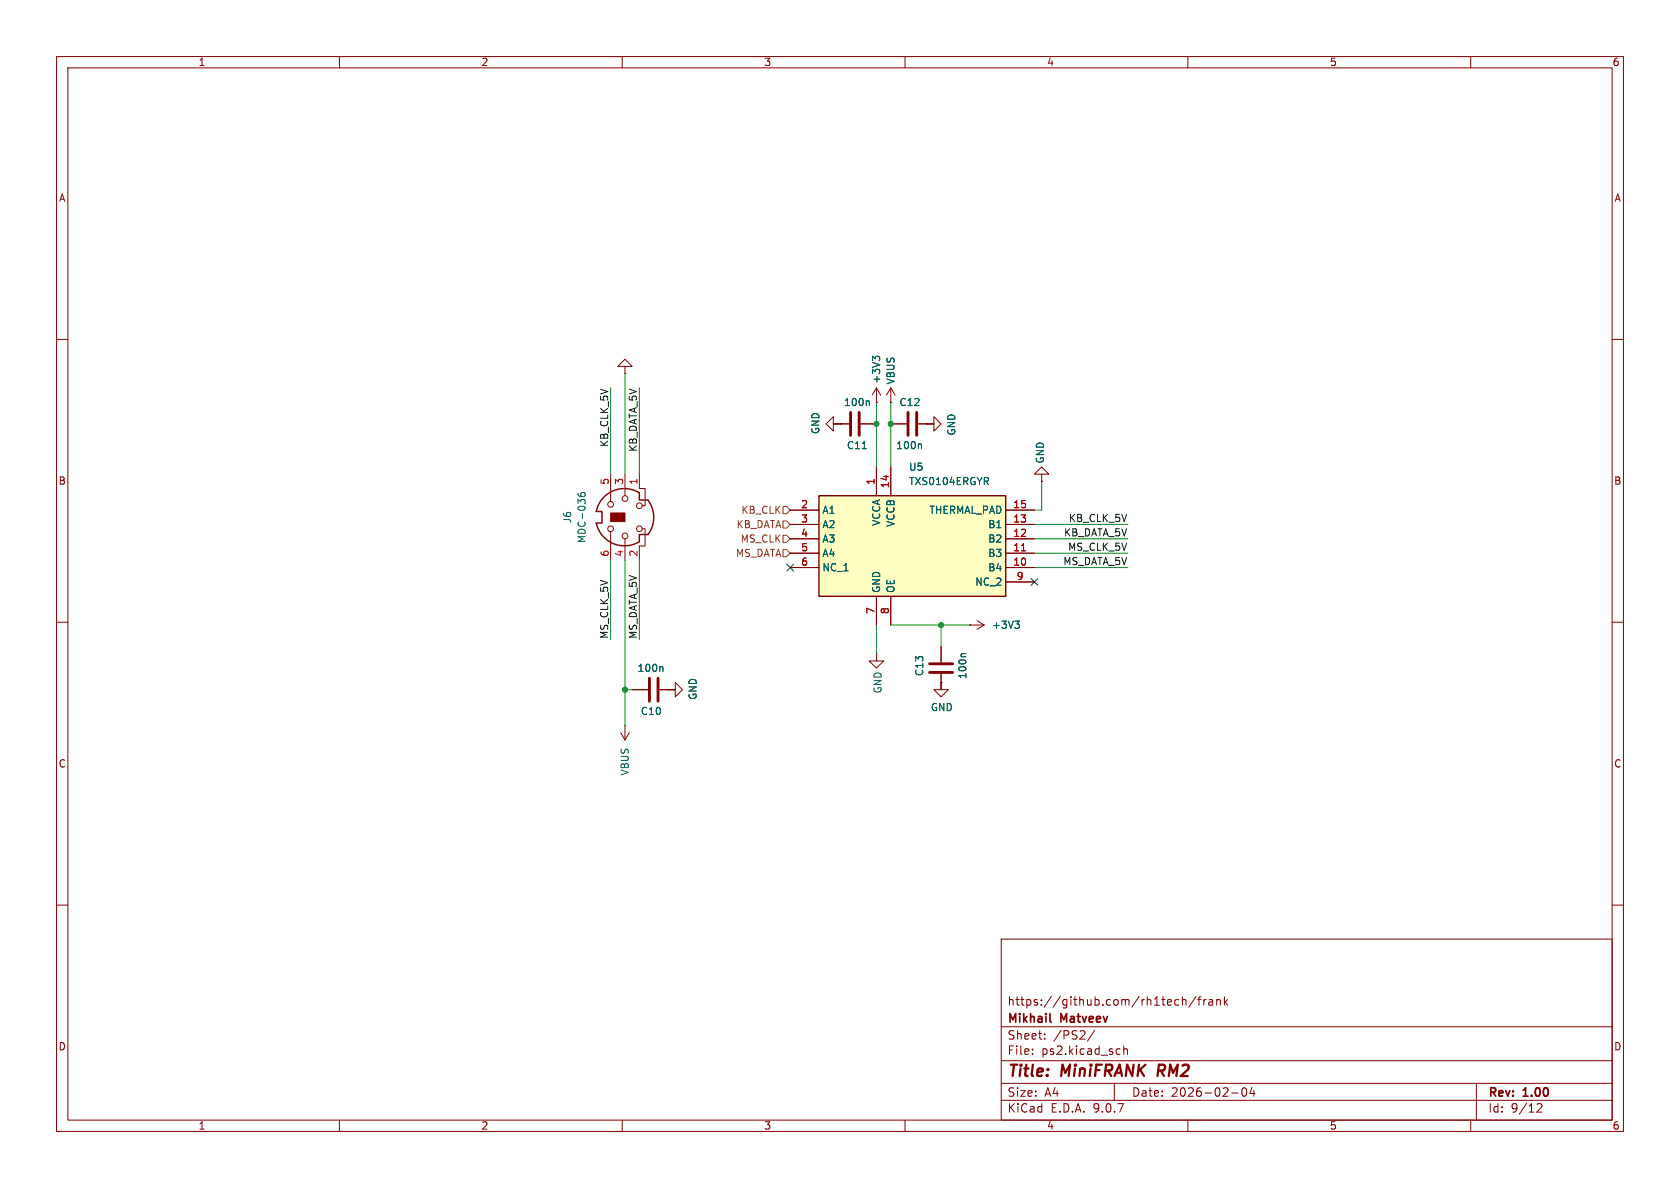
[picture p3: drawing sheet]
(kicad_sch
 (version 20250114)
 (generator "eeschema")
 (generator_version "9.0")
 (paper "A4")
 (title_block
  (title "${NAME} ${MODEL}")
  (date "${DATE}")
  (rev "${VERSION}")
  (company "Mikhail Matveev")
  (comment 1 "https://github.com/xtremespb/frank"))
 (lib_symbols
  (symbol "Connector:Mini-DIN-6"
   (pin_names
    (offset 1.016)) (exclude_from_sim no) (in_bom yes) (on_board yes)
   (property "Reference" "J" (at 0 6.35 0) (effects (font (size 1.27 1.27))))
   (property "Value" "Mini-DIN-6" (at 0 -6.35 0) (effects (font (size 1.27 1.27))))
   (property "Footprint" "" (at 0 0 0) (effects (font (size 1.27 1.27)) (hide yes)))
   (property "Datasheet" "http://service.powerdynamics.com/ec/Catalog17/Section%2011.pdf" (at 0 0 0) (effects (font (size 1.27 1.27)) (hide yes)))
   (property "Description" "6-pin Mini-DIN connector" (at 0 0 0) (effects (font (size 1.27 1.27)) (hide yes)))
   (symbol "Mini-DIN-6_0_1"
    (polyline (pts (xy -4.318 -2.54) (xy -3.048 -2.54) (xy -3.048 -4.064)) (stroke (width 0.254) (type default)) (fill (type none)))
    (polyline (pts (xy -3.81 0) (xy -5.08 0)) (stroke (width 0) (type default)) (fill (type none)))
    (circle (center -3.302 0) (radius 0.508) (stroke (width 0) (type default)) (fill (type none)))
    (polyline (pts (xy -2.54 2.54) (xy -5.08 2.54)) (stroke (width 0) (type default)) (fill (type none)))
    (circle (center -2.032 2.54) (radius 0.508) (stroke (width 0) (type default)) (fill (type none)))
    (circle (center -2.032 -2.54) (radius 0.508) (stroke (width 0) (type default)) (fill (type none)))
    (polyline (pts (xy -2.032 -3.048) (xy -2.032 -3.556) (xy -5.08 -3.556) (xy -5.08 -2.54)) (stroke (width 0) (type default)) (fill (type none)))
    (polyline (pts (xy -1.016 5.08) (xy -1.016 4.064) (xy 1.016 4.064) (xy 1.016 5.08)) (stroke (width 0.254) (type default)) (fill (type none)))
    (rectangle (start -0.762 2.54) (end 0.762 0) (stroke (width 0) (type default)) (fill (type outline)))
    (arc (start 3.048 -4.064) (mid 0 -5.08) (end -3.048 -4.064) (stroke (width 0.254) (type default)) (fill (type none)))
    (arc (start 1.016 5.08) (mid 4.6646 2.1356) (end 4.318 -2.54) (stroke (width 0.254) (type default)) (fill (type none)))
    (arc (start -4.318 -2.54) (mid -4.6241 2.1181) (end -1.016 5.08) (stroke (width 0.254) (type default)) (fill (type none)))
    (circle (center 2.032 -2.54) (radius 0.508) (stroke (width 0) (type default)) (fill (type none)))
    (polyline (pts (xy 2.032 -3.048) (xy 2.032 -3.556) (xy 5.08 -3.556) (xy 5.08 -2.54)) (stroke (width 0) (type default)) (fill (type none)))
    (circle (center 2.286 2.54) (radius 0.508) (stroke (width 0) (type default)) (fill (type none)))
    (polyline (pts (xy 2.794 2.54) (xy 5.08 2.54)) (stroke (width 0) (type default)) (fill (type none)))
    (circle (center 3.302 0) (radius 0.508) (stroke (width 0) (type default)) (fill (type none)))
    (polyline (pts (xy 4.318 -2.54) (xy 3.048 -2.54) (xy 3.048 -4.064)) (stroke (width 0.254) (type default)) (fill (type none)))
    (polyline (pts (xy 5.08 0) (xy 3.81 0)) (stroke (width 0) (type default)) (fill (type none))))
   (symbol "Mini-DIN-6_1_1"
    (pin passive line (at -7.62 2.54 0) (length 2.54) (name "~" (effects (font (size 1.27 1.27)))) (number "6" (effects (font (size 1.27 1.27)))))
    (pin passive line (at -7.62 0 0) (length 2.54) (name "~" (effects (font (size 1.27 1.27)))) (number "4" (effects (font (size 1.27 1.27)))))
    (pin passive line (at -7.62 -2.54 0) (length 2.54) (name "~" (effects (font (size 1.27 1.27)))) (number "2" (effects (font (size 1.27 1.27)))))
    (pin passive line (at 7.62 2.54 180) (length 2.54) (name "~" (effects (font (size 1.27 1.27)))) (number "5" (effects (font (size 1.27 1.27)))))
    (pin passive line (at 7.62 0 180) (length 2.54) (name "~" (effects (font (size 1.27 1.27)))) (number "3" (effects (font (size 1.27 1.27)))))
    (pin passive line (at 7.62 -2.54 180) (length 2.54) (name "~" (effects (font (size 1.27 1.27)))) (number "1" (effects (font (size 1.27 1.27))))))
   (embedded_fonts no))
  (symbol "FRANK:C"
   (pin_numbers (hide yes))
   (pin_names
    (offset 0.254)) (exclude_from_sim no) (in_bom yes) (on_board yes)
   (property "Reference" "C" (at 0.635 2.54 0) (effects (font (size 1.27 1.27)) (justify left)))
   (property "Value" "C" (at 0.635 -2.54 0) (effects (font (size 1.27 1.27)) (justify left)))
   (property "Footprint" "" (at 0.9652 -3.81 0) (effects (font (size 1.27 1.27)) (hide yes)))
   (property "Datasheet" "~" (at 0 0 0) (effects (font (size 1.27 1.27)) (hide yes)))
   (property "Description" "Unpolarized capacitor" (at 0 0 0) (effects (font (size 1.27 1.27)) (hide yes)))
   (symbol "C_0_1"
    (polyline (pts (xy -2.032 0.762) (xy 2.032 0.762)) (stroke (width 0.508) (type default)) (fill (type none)))
    (polyline (pts (xy -2.032 -0.762) (xy 2.032 -0.762)) (stroke (width 0.508) (type default)) (fill (type none))))
   (symbol "C_1_1"
    (pin passive line (at 0 3.81 270) (length 2.794) (name "~" (effects (font (size 1.27 1.27)))) (number "1" (effects (font (size 1.27 1.27)))))
    (pin passive line (at 0 -3.81 90) (length 2.794) (name "~" (effects (font (size 1.27 1.27)))) (number "2" (effects (font (size 1.27 1.27))))))
   (embedded_fonts no))
  (symbol "GND_3"
   (power)
   (pin_numbers (hide yes))
   (pin_names
    (offset 0) (hide yes)) (exclude_from_sim no) (in_bom yes) (on_board yes)
   (property "Reference" "#PWR" (at 0 -6.35 0) (effects (font (size 1.27 1.27)) (hide yes)))
   (property "Value" "GND" (at 0 -3.81 0) (effects (font (size 1.27 1.27))))
   (property "Footprint" "" (at 0 0 0) (effects (font (size 1.27 1.27)) (hide yes)))
   (property "Datasheet" "" (at 0 0 0) (effects (font (size 1.27 1.27)) (hide yes)))
   (property "Description" "Power symbol creates a global label with name \"GND\" , ground" (at 0 0 0) (effects (font (size 1.27 1.27)) (hide yes)))
   (symbol "GND_3_0_1"
    (polyline (pts (xy 0 0) (xy 0 -1.27) (xy 1.27 -1.27) (xy 0 -2.54) (xy -1.27 -1.27) (xy 0 -1.27)) (stroke (width 0) (type default)) (fill (type none))))
   (symbol "GND_3_1_1"
    (pin power_in line (at 0 0 270) (length 0) (name "~" (effects (font (size 1.27 1.27)))) (number "1" (effects (font (size 1.27 1.27))))))
   (embedded_fonts no))
  (symbol "TXS0104ERGYR:TXS0104ERGYR" (exclude_from_sim no) (in_bom yes) (on_board yes)
   (property "Reference" "IC" (at 24.13 25.4 0) (effects (font (size 1.27 1.27)) (justify left top)))
   (property "Value" "TXS0104ERGYR" (at 24.13 22.86 0) (effects (font (size 1.27 1.27)) (justify left top)))
   (property "Footprint" "RGY(S-PVQFN-N14)" (at 24.13 -77.14 0) (effects (font (size 1.27 1.27)) (justify left top) (hide yes)))
   (property "Datasheet" "http://www.ti.com/general/docs/lit/getliterature.tsp?genericPartNumber=TXS0104E&&fileType=pdf" (at 24.13 -177.14 0) (effects (font (size 1.27 1.27)) (justify left top) (hide yes)))
   (property "Description" "Texas Instruments TXS0104ERGYR, Voltage Level Translator, Open Drain, 1.65  3.6 V, 2.3  5.5 V, 14-Pin" (at 0 0 0) (effects (font (size 1.27 1.27)) (hide yes)))
   (property "Height" "" (at 24.13 -377.14 0) (effects (font (size 1.27 1.27)) (justify left top) (hide yes)))
   (property "Mouser Part Number" "595-TXS0104ERGYR" (at 24.13 -477.14 0) (effects (font (size 1.27 1.27)) (justify left top) (hide yes)))
   (property "Mouser Price/Stock" "https://www.mouser.co.uk/ProductDetail/Texas-Instruments/TXS0104ERGYR?qs=7kv20MEVUliW1hYoQAOHUw%3D%3D" (at 24.13 -577.14 0) (effects (font (size 1.27 1.27)) (justify left top) (hide yes)))
   (property "Manufacturer_Name" "Texas Instruments" (at 24.13 -677.14 0) (effects (font (size 1.27 1.27)) (justify left top) (hide yes)))
   (property "Manufacturer_Part_Number" "TXS0104ERGYR" (at 24.13 -777.14 0) (effects (font (size 1.27 1.27)) (justify left top) (hide yes)))
   (symbol "TXS0104ERGYR_1_1"
    (rectangle (start 5.08 20.32) (end 22.86 -12.7) (stroke (width 0.254) (type default)) (fill (type background)))
    (pin passive line (at 0 0 0) (length 5.08) (name "VCCB" (effects (font (size 1.27 1.27)))) (number "14" (effects (font (size 1.27 1.27)))))
    (pin passive line (at 0 -2.54 0) (length 5.08) (name "VCCA" (effects (font (size 1.27 1.27)))) (number "1" (effects (font (size 1.27 1.27)))))
    (pin passive line (at 7.62 25.4 270) (length 5.08) (name "THERMAL_PAD" (effects (font (size 1.27 1.27)))) (number "15" (effects (font (size 1.27 1.27)))))
    (pin passive line (at 7.62 -17.78 90) (length 5.08) (name "A1" (effects (font (size 1.27 1.27)))) (number "2" (effects (font (size 1.27 1.27)))))
    (pin passive line (at 10.16 25.4 270) (length 5.08) (name "B1" (effects (font (size 1.27 1.27)))) (number "13" (effects (font (size 1.27 1.27)))))
    (pin passive line (at 10.16 -17.78 90) (length 5.08) (name "A2" (effects (font (size 1.27 1.27)))) (number "3" (effects (font (size 1.27 1.27)))))
    (pin passive line (at 12.7 25.4 270) (length 5.08) (name "B2" (effects (font (size 1.27 1.27)))) (number "12" (effects (font (size 1.27 1.27)))))
    (pin passive line (at 12.7 -17.78 90) (length 5.08) (name "A3" (effects (font (size 1.27 1.27)))) (number "4" (effects (font (size 1.27 1.27)))))
    (pin passive line (at 15.24 25.4 270) (length 5.08) (name "B3" (effects (font (size 1.27 1.27)))) (number "11" (effects (font (size 1.27 1.27)))))
    (pin passive line (at 15.24 -17.78 90) (length 5.08) (name "A4" (effects (font (size 1.27 1.27)))) (number "5" (effects (font (size 1.27 1.27)))))
    (pin passive line (at 17.78 25.4 270) (length 5.08) (name "B4" (effects (font (size 1.27 1.27)))) (number "10" (effects (font (size 1.27 1.27)))))
    (pin passive line (at 17.78 -17.78 90) (length 5.08) (name "NC_1" (effects (font (size 1.27 1.27)))) (number "6" (effects (font (size 1.27 1.27)))))
    (pin passive line (at 20.32 25.4 270) (length 5.08) (name "NC_2" (effects (font (size 1.27 1.27)))) (number "9" (effects (font (size 1.27 1.27)))))
    (pin passive line (at 27.94 0 180) (length 5.08) (name "OE" (effects (font (size 1.27 1.27)))) (number "8" (effects (font (size 1.27 1.27)))))
    (pin passive line (at 27.94 -2.54 180) (length 5.08) (name "GND" (effects (font (size 1.27 1.27)))) (number "7" (effects (font (size 1.27 1.27))))))
   (embedded_fonts no))
  (symbol "power:+3V3"
   (power)
   (pin_numbers (hide yes))
   (pin_names
    (offset 0) (hide yes)) (exclude_from_sim no) (in_bom yes) (on_board yes)
   (property "Reference" "#PWR" (at 0 -3.81 0) (effects (font (size 1.27 1.27)) (hide yes)))
   (property "Value" "+3V3" (at 0 3.556 0) (effects (font (size 1.27 1.27))))
   (property "Footprint" "" (at 0 0 0) (effects (font (size 1.27 1.27)) (hide yes)))
   (property "Datasheet" "" (at 0 0 0) (effects (font (size 1.27 1.27)) (hide yes)))
   (property "Description" "Power symbol creates a global label with name \"+3V3\"" (at 0 0 0) (effects (font (size 1.27 1.27)) (hide yes)))
   (symbol "+3V3_0_1"
    (polyline (pts (xy -0.762 1.27) (xy 0 2.54)) (stroke (width 0) (type default)) (fill (type none)))
    (polyline (pts (xy 0 2.54) (xy 0.762 1.27)) (stroke (width 0) (type default)) (fill (type none)))
    (polyline (pts (xy 0 0) (xy 0 2.54)) (stroke (width 0) (type default)) (fill (type none))))
   (symbol "+3V3_1_1"
    (pin power_in line (at 0 0 90) (length 0) (name "~" (effects (font (size 1.27 1.27)))) (number "1" (effects (font (size 1.27 1.27))))))
   (embedded_fonts no))
  (symbol "power:GND"
   (power)
   (pin_numbers (hide yes))
   (pin_names
    (offset 0) (hide yes)) (exclude_from_sim no) (in_bom yes) (on_board yes)
   (property "Reference" "#PWR" (at 0 -6.35 0) (effects (font (size 1.27 1.27)) (hide yes)))
   (property "Value" "GND" (at 0 -3.81 0) (effects (font (size 1.27 1.27))))
   (property "Footprint" "" (at 0 0 0) (effects (font (size 1.27 1.27)) (hide yes)))
   (property "Datasheet" "" (at 0 0 0) (effects (font (size 1.27 1.27)) (hide yes)))
   (property "Description" "Power symbol creates a global label with name \"GND\" , ground" (at 0 0 0) (effects (font (size 1.27 1.27)) (hide yes)))
   (symbol "GND_0_1"
    (polyline (pts (xy 0 0) (xy 0 -1.27) (xy 1.27 -1.27) (xy 0 -2.54) (xy -1.27 -1.27) (xy 0 -1.27)) (stroke (width 0) (type default)) (fill (type none))))
   (symbol "GND_1_1"
    (pin power_in line (at 0 0 270) (length 0) (name "~" (effects (font (size 1.27 1.27)))) (number "1" (effects (font (size 1.27 1.27))))))
   (embedded_fonts no))
  (symbol "power:VBUS"
   (power)
   (pin_numbers (hide yes))
   (pin_names
    (offset 0) (hide yes)) (exclude_from_sim no) (in_bom yes) (on_board yes)
   (property "Reference" "#PWR" (at 0 -3.81 0) (effects (font (size 1.27 1.27)) (hide yes)))
   (property "Value" "VBUS" (at 0 3.556 0) (effects (font (size 1.27 1.27))))
   (property "Footprint" "" (at 0 0 0) (effects (font (size 1.27 1.27)) (hide yes)))
   (property "Datasheet" "" (at 0 0 0) (effects (font (size 1.27 1.27)) (hide yes)))
   (property "Description" "Power symbol creates a global label with name \"VBUS\"" (at 0 0 0) (effects (font (size 1.27 1.27)) (hide yes)))
   (symbol "VBUS_0_1"
    (polyline (pts (xy -0.762 1.27) (xy 0 2.54)) (stroke (width 0) (type default)) (fill (type none)))
    (polyline (pts (xy 0 2.54) (xy 0.762 1.27)) (stroke (width 0) (type default)) (fill (type none)))
    (polyline (pts (xy 0 0) (xy 0 2.54)) (stroke (width 0) (type default)) (fill (type none))))
   (symbol "VBUS_1_1"
    (pin power_in line (at 0 0 90) (length 0) (name "~" (effects (font (size 1.27 1.27)))) (number "1" (effects (font (size 1.27 1.27))))))
   (embedded_fonts no)))
 (junction
  (at 110.49 121.92)
  (diameter 0)
  (color 0 0 0 0))
 (junction
  (at 154.94 74.93)
  (diameter 0)
  (color 0 0 0 0))
 (junction
  (at 166.37 110.49)
  (diameter 0)
  (color 0 0 0 0))
 (junction
  (at 157.48 74.93)
  (diameter 0)
  (color 0 0 0 0))
 (no_connect
  (at 182.88 102.87))
 (no_connect
  (at 139.7 100.33))
 (wire
  (pts (xy 157.48 74.93) (xy 157.48 82.55))
  (stroke (width 0) (type default)))
 (wire
  (pts (xy 110.49 66.04) (xy 110.49 83.82))
  (stroke (width 0) (type default)))
 (wire
  (pts (xy 157.48 71.12) (xy 157.48 74.93))
  (stroke (width 0) (type default)))
 (wire
  (pts (xy 166.37 114.3) (xy 166.37 110.49))
  (stroke (width 0) (type default)))
 (wire
  (pts (xy 171.45 110.49) (xy 166.37 110.49))
  (stroke (width 0) (type default)))
 (wire
  (pts (xy 110.49 128.27) (xy 110.49 121.92))
  (stroke (width 0) (type default)))
 (wire
  (pts (xy 199.39 97.79) (xy 182.88 97.79))
  (stroke (width 0) (type default)))
 (wire
  (pts (xy 184.15 90.17) (xy 182.88 90.17))
  (stroke (width 0) (type default)))
 (wire
  (pts (xy 111.76 121.92) (xy 110.49 121.92))
  (stroke (width 0) (type default)))
 (wire
  (pts (xy 107.95 113.03) (xy 107.95 99.06))
  (stroke (width 0) (type default)))
 (wire
  (pts (xy 199.39 95.25) (xy 182.88 95.25))
  (stroke (width 0) (type default)))
 (wire
  (pts (xy 113.03 113.03) (xy 113.03 99.06))
  (stroke (width 0) (type default)))
 (wire
  (pts (xy 199.39 92.71) (xy 182.88 92.71))
  (stroke (width 0) (type default)))
 (wire
  (pts (xy 119.38 121.92) (xy 118.11 121.92))
  (stroke (width 0) (type default)))
 (wire
  (pts (xy 154.94 115.57) (xy 154.94 110.49))
  (stroke (width 0) (type default)))
 (wire
  (pts (xy 163.83 74.93) (xy 165.1 74.93))
  (stroke (width 0) (type default)))
 (wire
  (pts (xy 154.94 71.12) (xy 154.94 74.93))
  (stroke (width 0) (type default)))
 (wire
  (pts (xy 110.49 121.92) (xy 110.49 99.06))
  (stroke (width 0) (type default)))
 (wire
  (pts (xy 107.95 83.82) (xy 107.95 68.58))
  (stroke (width 0) (type default)))
 (wire
  (pts (xy 113.03 83.82) (xy 113.03 68.58))
  (stroke (width 0) (type default)))
 (wire
  (pts (xy 154.94 74.93) (xy 154.94 82.55))
  (stroke (width 0) (type default)))
 (wire
  (pts (xy 166.37 121.92) (xy 166.37 120.65))
  (stroke (width 0) (type default)))
 (wire
  (pts (xy 199.39 100.33) (xy 182.88 100.33))
  (stroke (width 0) (type default)))
 (wire
  (pts (xy 157.48 110.49) (xy 166.37 110.49))
  (stroke (width 0) (type default)))
 (wire
  (pts (xy 147.32 74.93) (xy 148.59 74.93))
  (stroke (width 0) (type default)))
 (wire
  (pts (xy 184.15 85.09) (xy 184.15 90.17))
  (stroke (width 0) (type default)))
 (label "MS_DATA_5V"
  (at 199.39 100.33 180)
  (effects (font (size 1.27 1.27)) (justify right bottom)))
 (label "MS_CLK_5V"
  (at 199.39 97.79 180)
  (effects (font (size 1.27 1.27)) (justify right bottom)))
 (label "KB_DATA_5V"
  (at 199.39 95.25 180)
  (effects (font (size 1.27 1.27)) (justify right bottom)))
 (label "MS_CLK_5V"
  (at 107.95 113.03 90)
  (effects (font (size 1.27 1.27)) (justify left bottom)))
 (label "MS_DATA_5V"
  (at 113.03 113.03 90)
  (effects (font (size 1.27 1.27)) (justify left bottom)))
 (label "KB_CLK_5V"
  (at 107.95 68.58 270)
  (effects (font (size 1.27 1.27)) (justify right bottom)))
 (label "KB_DATA_5V"
  (at 113.03 68.58 270)
  (effects (font (size 1.27 1.27)) (justify right bottom)))
 (label "KB_CLK_5V"
  (at 199.39 92.71 180)
  (effects (font (size 1.27 1.27)) (justify right bottom)))
 (hierarchical_label "MS_CLK"
  (shape input)
  (at 139.7 95.25 180)
  (effects (font (size 1.27 1.27)) (justify right)))
 (hierarchical_label "KB_CLK"
  (shape input)
  (at 139.7 90.17 180)
  (effects (font (size 1.27 1.27)) (justify right)))
 (hierarchical_label "KB_DATA"
  (shape input)
  (at 139.7 92.71 180)
  (effects (font (size 1.27 1.27)) (justify right)))
 (hierarchical_label "MS_DATA"
  (shape input)
  (at 139.7 97.79 180)
  (effects (font (size 1.27 1.27)) (justify right)))
 (symbol
  (lib_id "power:VBUS")
  (at 157.48 71.12 0)
  (unit 1)
  (exclude_from_sim no)
  (in_bom yes)
  (on_board yes)
  (dnp no)
  (property "Reference" "#PWR050" (at 157.48 74.93 0) (effects (font (size 1.27 1.27)) (hide yes)))
  (property "Value" "VBUS" (at 157.48 68.072 90) (effects (font (size 1.27 1.27)) (justify left)))
  (property "Footprint" "" (at 157.48 71.12 0) (effects (font (size 1.27 1.27)) (hide yes)))
  (property "Datasheet" "" (at 157.48 71.12 0) (effects (font (size 1.27 1.27)) (hide yes)))
  (property "Description" "Power symbol creates a global label with name \"VBUS\"" (at 157.48 71.12 0) (effects (font (size 1.27 1.27)) (hide yes)))
  (pin "1"))
 (symbol
  (lib_id "FRANK:C")
  (at 161.29 74.93 90)
  (mirror x)
  (unit 1)
  (exclude_from_sim no)
  (in_bom yes)
  (on_board yes)
  (dnp no)
  (property "Reference" "C12" (at 162.814 71.12 90) (effects (font (size 1.27 1.27)) (justify left)))
  (property "Value" "100n" (at 163.322 78.74 90) (effects (font (size 1.27 1.27)) (justify left)))
  (property "Footprint" "FRANK:C_0603_1608Metric" (at 165.1 75.8952 0) (effects (font (size 1.27 1.27)) (hide yes)))
  (property "Datasheet" "~" (at 161.29 74.93 0) (effects (font (size 1.27 1.27)) (hide yes)))
  (property "Description" "Unpolarized capacitor" (at 161.29 74.93 0) (effects (font (size 1.27 1.27)) (hide yes)))
  (property "AliExpress" "https://www.aliexpress.com/item/33008008276.html" (at 161.29 74.93 0) (effects (font (size 1.27 1.27)) (hide yes)))
  (property "Attrition Qty" "" (at 161.29 74.93 90) (effects (font (size 1.27 1.27)) (hide yes)))
  (property "Category" "" (at 161.29 74.93 90) (effects (font (size 1.27 1.27)) (hide yes)))
  (property "Class" "" (at 161.29 74.93 90) (effects (font (size 1.27 1.27)) (hide yes)))
  (property "Crystal Type" "" (at 161.29 74.93 90) (effects (font (size 1.27 1.27)) (hide yes)))
  (property "Frequency" "" (at 161.29 74.93 90) (effects (font (size 1.27 1.27)) (hide yes)))
  (property "Frequency Stability" "" (at 161.29 74.93 90) (effects (font (size 1.27 1.27)) (hide yes)))
  (property "Frequency Tolerance" "" (at 161.29 74.93 90) (effects (font (size 1.27 1.27)) (hide yes)))
  (property "Load Capacitance" "" (at 161.29 74.93 90) (effects (font (size 1.27 1.27)) (hide yes)))
  (property "Manufacturer" "" (at 161.29 74.93 90) (effects (font (size 1.27 1.27)) (hide yes)))
  (property "Minimum Qty" "" (at 161.29 74.93 90) (effects (font (size 1.27 1.27)) (hide yes)))
  (property "Normal Temperature Frequency Tolerance" "" (at 161.29 74.93 90) (effects (font (size 1.27 1.27)) (hide yes)))
  (property "Operating Temperature" "" (at 161.29 74.93 90) (effects (font (size 1.27 1.27)) (hide yes)))
  (property "Part" "" (at 161.29 74.93 90) (effects (font (size 1.27 1.27)) (hide yes)))
  (property "Process" "" (at 161.29 74.93 90) (effects (font (size 1.27 1.27)) (hide yes)))
  (property "Stock" "" (at 161.29 74.93 90) (effects (font (size 1.27 1.27)) (hide yes)))
  (property "Type" "" (at 161.29 74.93 90) (effects (font (size 1.27 1.27)) (hide yes)))
  (pin "1")
  (pin "2"))
 (symbol
  (lib_id "FRANK:C")
  (at 115.57 121.92 90)
  (unit 1)
  (exclude_from_sim no)
  (in_bom yes)
  (on_board yes)
  (dnp no)
  (property "Reference" "C10" (at 117.094 125.73 90) (effects (font (size 1.27 1.27)) (justify left)))
  (property "Value" "100n" (at 117.602 118.11 90) (effects (font (size 1.27 1.27)) (justify left)))
  (property "Footprint" "FRANK:C_0603_1608Metric" (at 119.38 120.9548 0) (effects (font (size 1.27 1.27)) (hide yes)))
  (property "Datasheet" "~" (at 115.57 121.92 0) (effects (font (size 1.27 1.27)) (hide yes)))
  (property "Description" "Unpolarized capacitor" (at 115.57 121.92 0) (effects (font (size 1.27 1.27)) (hide yes)))
  (property "AliExpress" "https://www.aliexpress.com/item/33008008276.html" (at 115.57 121.92 0) (effects (font (size 1.27 1.27)) (hide yes)))
  (property "Attrition Qty" "" (at 115.57 121.92 90) (effects (font (size 1.27 1.27)) (hide yes)))
  (property "Category" "" (at 115.57 121.92 90) (effects (font (size 1.27 1.27)) (hide yes)))
  (property "Class" "" (at 115.57 121.92 90) (effects (font (size 1.27 1.27)) (hide yes)))
  (property "Crystal Type" "" (at 115.57 121.92 90) (effects (font (size 1.27 1.27)) (hide yes)))
  (property "Frequency" "" (at 115.57 121.92 90) (effects (font (size 1.27 1.27)) (hide yes)))
  (property "Frequency Stability" "" (at 115.57 121.92 90) (effects (font (size 1.27 1.27)) (hide yes)))
  (property "Frequency Tolerance" "" (at 115.57 121.92 90) (effects (font (size 1.27 1.27)) (hide yes)))
  (property "Load Capacitance" "" (at 115.57 121.92 90) (effects (font (size 1.27 1.27)) (hide yes)))
  (property "Manufacturer" "" (at 115.57 121.92 90) (effects (font (size 1.27 1.27)) (hide yes)))
  (property "Minimum Qty" "" (at 115.57 121.92 90) (effects (font (size 1.27 1.27)) (hide yes)))
  (property "Normal Temperature Frequency Tolerance" "" (at 115.57 121.92 90) (effects (font (size 1.27 1.27)) (hide yes)))
  (property "Operating Temperature" "" (at 115.57 121.92 90) (effects (font (size 1.27 1.27)) (hide yes)))
  (property "Part" "" (at 115.57 121.92 90) (effects (font (size 1.27 1.27)) (hide yes)))
  (property "Process" "" (at 115.57 121.92 90) (effects (font (size 1.27 1.27)) (hide yes)))
  (property "Stock" "" (at 115.57 121.92 90) (effects (font (size 1.27 1.27)) (hide yes)))
  (property "Type" "" (at 115.57 121.92 90) (effects (font (size 1.27 1.27)) (hide yes)))
  (pin "1")
  (pin "2"))
 (symbol
  (lib_id "Connector:Mini-DIN-6")
  (at 110.49 91.44 90)
  (unit 1)
  (exclude_from_sim no)
  (in_bom yes)
  (on_board yes)
  (dnp no)
  (fields_autoplaced yes)
  (property "Reference" "J6" (at 100.33 91.4223 0) (effects (font (size 1.27 1.27))))
  (property "Value" "MDC-036" (at 102.87 91.4223 0) (effects (font (size 1.27 1.27))))
  (property "Footprint" "FRANK:MiniDIN (6 Pin, female)" (at 110.49 91.44 0) (effects (font (size 1.27 1.27)) (hide yes)))
  (property "Datasheet" "http://service.powerdynamics.com/ec/Catalog17/Section%2011.pdf" (at 110.49 91.44 0) (effects (font (size 1.27 1.27)) (hide yes)))
  (property "Description" "6-pin Mini-DIN connector" (at 110.49 91.44 0) (effects (font (size 1.27 1.27)) (hide yes)))
  (property "AliExpress" "https://www.aliexpress.com/item/4000106131593.html" (at 110.49 91.44 0) (effects (font (size 1.27 1.27)) (hide yes)))
  (property "Attrition Qty" "" (at 110.49 91.44 0) (effects (font (size 1.27 1.27)) (hide yes)))
  (property "Category" "" (at 110.49 91.44 0) (effects (font (size 1.27 1.27)) (hide yes)))
  (property "Class" "" (at 110.49 91.44 0) (effects (font (size 1.27 1.27)) (hide yes)))
  (property "Crystal Type" "" (at 110.49 91.44 0) (effects (font (size 1.27 1.27)) (hide yes)))
  (property "Frequency" "" (at 110.49 91.44 0) (effects (font (size 1.27 1.27)) (hide yes)))
  (property "Frequency Stability" "" (at 110.49 91.44 0) (effects (font (size 1.27 1.27)) (hide yes)))
  (property "Frequency Tolerance" "" (at 110.49 91.44 0) (effects (font (size 1.27 1.27)) (hide yes)))
  (property "Load Capacitance" "" (at 110.49 91.44 0) (effects (font (size 1.27 1.27)) (hide yes)))
  (property "Manufacturer" "" (at 110.49 91.44 0) (effects (font (size 1.27 1.27)) (hide yes)))
  (property "Minimum Qty" "" (at 110.49 91.44 0) (effects (font (size 1.27 1.27)) (hide yes)))
  (property "Normal Temperature Frequency Tolerance" "" (at 110.49 91.44 0) (effects (font (size 1.27 1.27)) (hide yes)))
  (property "Operating Temperature" "" (at 110.49 91.44 0) (effects (font (size 1.27 1.27)) (hide yes)))
  (property "Part" "" (at 110.49 91.44 0) (effects (font (size 1.27 1.27)) (hide yes)))
  (property "Process" "" (at 110.49 91.44 0) (effects (font (size 1.27 1.27)) (hide yes)))
  (property "Stock" "" (at 110.49 91.44 0) (effects (font (size 1.27 1.27)) (hide yes)))
  (property "Type" "" (at 110.49 91.44 0) (effects (font (size 1.27 1.27)) (hide yes)))
  (pin "1")
  (pin "2")
  (pin "3")
  (pin "4")
  (pin "5")
  (pin "6"))
 (symbol
  (lib_name "GND_3")
  (lib_id "power:GND")
  (at 154.94 115.57 0)
  (unit 1)
  (exclude_from_sim no)
  (in_bom yes)
  (on_board yes)
  (dnp no)
  (property "Reference" "#PWR049" (at 154.94 121.92 0) (effects (font (size 1.27 1.27)) (hide yes)))
  (property "Value" "GND" (at 155.194 120.65 90) (effects (font (size 1.27 1.27))))
  (property "Footprint" "" (at 154.94 115.57 0) (effects (font (size 1.27 1.27)) (hide yes)))
  (property "Datasheet" "" (at 154.94 115.57 0) (effects (font (size 1.27 1.27)) (hide yes)))
  (property "Description" "Power symbol creates a global label with name \"GND\" , ground" (at 154.94 115.57 0) (effects (font (size 1.27 1.27)) (hide yes)))
  (pin "1"))
 (symbol
  (lib_id "power:+3V3")
  (at 171.45 110.49 270)
  (unit 1)
  (exclude_from_sim no)
  (in_bom yes)
  (on_board yes)
  (dnp no)
  (fields_autoplaced yes)
  (property "Reference" "#PWR053" (at 167.64 110.49 0) (effects (font (size 1.27 1.27)) (hide yes)))
  (property "Value" "+3V3" (at 175.26 110.4899 90) (effects (font (size 1.27 1.27)) (justify left)))
  (property "Footprint" "" (at 171.45 110.49 0) (effects (font (size 1.27 1.27)) (hide yes)))
  (property "Datasheet" "" (at 171.45 110.49 0) (effects (font (size 1.27 1.27)) (hide yes)))
  (property "Description" "Power symbol creates a global label with name \"+3V3\"" (at 171.45 110.49 0) (effects (font (size 1.27 1.27)) (hide yes)))
  (pin "1"))
 (symbol
  (lib_id "power:+3V3")
  (at 154.94 71.12 0)
  (unit 1)
  (exclude_from_sim no)
  (in_bom yes)
  (on_board yes)
  (dnp no)
  (property "Reference" "#PWR048" (at 154.94 74.93 0) (effects (font (size 1.27 1.27)) (hide yes)))
  (property "Value" "+3V3" (at 154.94 65.278 90) (effects (font (size 1.27 1.27))))
  (property "Footprint" "" (at 154.94 71.12 0) (effects (font (size 1.27 1.27)) (hide yes)))
  (property "Datasheet" "" (at 154.94 71.12 0) (effects (font (size 1.27 1.27)) (hide yes)))
  (property "Description" "Power symbol creates a global label with name \"+3V3\"" (at 154.94 71.12 0) (effects (font (size 1.27 1.27)) (hide yes)))
  (pin "1"))
 (symbol
  (lib_id "power:GND")
  (at 110.49 66.04 180)
  (unit 1)
  (exclude_from_sim no)
  (in_bom yes)
  (on_board yes)
  (dnp no)
  (property "Reference" "#PWR044" (at 110.49 59.69 0) (effects (font (size 1.27 1.27)) (hide yes)))
  (property "Value" "GND" (at 110.49 60.96 90) (effects (font (size 1.27 1.27)) (hide yes)))
  (property "Footprint" "" (at 110.49 66.04 0) (effects (font (size 1.27 1.27)) (hide yes)))
  (property "Datasheet" "" (at 110.49 66.04 0) (effects (font (size 1.27 1.27)) (hide yes)))
  (property "Description" "Power symbol creates a global label with name \"GND\" , ground" (at 110.49 66.04 0) (effects (font (size 1.27 1.27)) (hide yes)))
  (pin "1"))
 (symbol
  (lib_id "TXS0104ERGYR:TXS0104ERGYR")
  (at 157.48 82.55 270)
  (unit 1)
  (exclude_from_sim no)
  (in_bom yes)
  (on_board yes)
  (dnp no)
  (fields_autoplaced yes)
  (property "Reference" "U5" (at 160.5981 82.55 90) (effects (font (size 1.27 1.27)) (justify left)))
  (property "Value" "TXS0104ERGYR" (at 160.5981 85.09 90) (effects (font (size 1.27 1.27)) (justify left)))
  (property "Footprint" "FRANK:RGY_S-PVQFN-N14_" (at 80.34 106.68 0) (effects (font (size 1.27 1.27)) (justify left top) (hide yes)))
  (property "Datasheet" "http://www.ti.com/general/docs/lit/getliterature.tsp?genericPartNumber=TXS0104E&&fileType=pdf" (at -19.66 106.68 0) (effects (font (size 1.27 1.27)) (justify left top) (hide yes)))
  (property "Description" "Texas Instruments TXS0104ERGYR, Voltage Level Translator, Open Drain, 1.65  3.6 V, 2.3  5.5 V, 14-Pin" (at 157.48 82.55 0) (effects (font (size 1.27 1.27)) (hide yes)))
  (property "Height" "" (at -219.66 106.68 0) (effects (font (size 1.27 1.27)) (justify left top) (hide yes)))
  (property "Mouser Part Number" "595-TXS0104ERGYR" (at -319.66 106.68 0) (effects (font (size 1.27 1.27)) (justify left top) (hide yes)))
  (property "Mouser Price/Stock" "https://www.mouser.co.uk/ProductDetail/Texas-Instruments/TXS0104ERGYR?qs=7kv20MEVUliW1hYoQAOHUw%3D%3D" (at -419.66 106.68 0) (effects (font (size 1.27 1.27)) (justify left top) (hide yes)))
  (property "Manufacturer_Name" "Texas Instruments" (at -519.66 106.68 0) (effects (font (size 1.27 1.27)) (justify left top) (hide yes)))
  (property "Manufacturer_Part_Number" "TXS0104ERGYR" (at -619.66 106.68 0) (effects (font (size 1.27 1.27)) (justify left top) (hide yes)))
  (pin "7")
  (pin "8")
  (pin "6")
  (pin "9")
  (pin "5")
  (pin "11")
  (pin "2")
  (pin "1")
  (pin "15")
  (pin "14")
  (pin "10")
  (pin "13")
  (pin "3")
  (pin "12")
  (pin "4"))
 (symbol
  (lib_name "GND_3")
  (lib_id "power:GND")
  (at 184.15 85.09 180)
  (unit 1)
  (exclude_from_sim no)
  (in_bom yes)
  (on_board yes)
  (dnp no)
  (property "Reference" "#PWR054" (at 184.15 78.74 0) (effects (font (size 1.27 1.27)) (hide yes)))
  (property "Value" "GND" (at 183.896 80.01 90) (effects (font (size 1.27 1.27))))
  (property "Footprint" "" (at 184.15 85.09 0) (effects (font (size 1.27 1.27)) (hide yes)))
  (property "Datasheet" "" (at 184.15 85.09 0) (effects (font (size 1.27 1.27)) (hide yes)))
  (property "Description" "Power symbol creates a global label with name \"GND\" , ground" (at 184.15 85.09 0) (effects (font (size 1.27 1.27)) (hide yes)))
  (pin "1"))
 (symbol
  (lib_name "GND_3")
  (lib_id "power:GND")
  (at 148.59 74.93 270)
  (mirror x)
  (unit 1)
  (exclude_from_sim no)
  (in_bom yes)
  (on_board yes)
  (dnp no)
  (property "Reference" "#PWR047" (at 142.24 74.93 0) (effects (font (size 1.27 1.27)) (hide yes)))
  (property "Value" "GND" (at 144.1958 74.803 0) (effects (font (size 1.27 1.27))))
  (property "Footprint" "" (at 148.59 74.93 0) (effects (font (size 1.27 1.27)) (hide yes)))
  (property "Datasheet" "" (at 148.59 74.93 0) (effects (font (size 1.27 1.27)) (hide yes)))
  (property "Description" "Power symbol creates a global label with name \"GND\" , ground" (at 148.59 74.93 0) (effects (font (size 1.27 1.27)) (hide yes)))
  (pin "1"))
 (symbol
  (lib_id "FRANK:C")
  (at 151.13 74.93 270)
  (mirror x)
  (unit 1)
  (exclude_from_sim no)
  (in_bom yes)
  (on_board yes)
  (dnp no)
  (property "Reference" "C11" (at 149.606 78.74 90) (effects (font (size 1.27 1.27)) (justify left)))
  (property "Value" "100n" (at 149.098 71.12 90) (effects (font (size 1.27 1.27)) (justify left)))
  (property "Footprint" "FRANK:C_0603_1608Metric" (at 147.32 73.9648 0) (effects (font (size 1.27 1.27)) (hide yes)))
  (property "Datasheet" "~" (at 151.13 74.93 0) (effects (font (size 1.27 1.27)) (hide yes)))
  (property "Description" "Unpolarized capacitor" (at 151.13 74.93 0) (effects (font (size 1.27 1.27)) (hide yes)))
  (property "AliExpress" "https://www.aliexpress.com/item/33008008276.html" (at 151.13 74.93 0) (effects (font (size 1.27 1.27)) (hide yes)))
  (property "Attrition Qty" "" (at 151.13 74.93 90) (effects (font (size 1.27 1.27)) (hide yes)))
  (property "Category" "" (at 151.13 74.93 90) (effects (font (size 1.27 1.27)) (hide yes)))
  (property "Class" "" (at 151.13 74.93 90) (effects (font (size 1.27 1.27)) (hide yes)))
  (property "Crystal Type" "" (at 151.13 74.93 90) (effects (font (size 1.27 1.27)) (hide yes)))
  (property "Frequency" "" (at 151.13 74.93 90) (effects (font (size 1.27 1.27)) (hide yes)))
  (property "Frequency Stability" "" (at 151.13 74.93 90) (effects (font (size 1.27 1.27)) (hide yes)))
  (property "Frequency Tolerance" "" (at 151.13 74.93 90) (effects (font (size 1.27 1.27)) (hide yes)))
  (property "Load Capacitance" "" (at 151.13 74.93 90) (effects (font (size 1.27 1.27)) (hide yes)))
  (property "Manufacturer" "" (at 151.13 74.93 90) (effects (font (size 1.27 1.27)) (hide yes)))
  (property "Minimum Qty" "" (at 151.13 74.93 90) (effects (font (size 1.27 1.27)) (hide yes)))
  (property "Normal Temperature Frequency Tolerance" "" (at 151.13 74.93 90) (effects (font (size 1.27 1.27)) (hide yes)))
  (property "Operating Temperature" "" (at 151.13 74.93 90) (effects (font (size 1.27 1.27)) (hide yes)))
  (property "Part" "" (at 151.13 74.93 90) (effects (font (size 1.27 1.27)) (hide yes)))
  (property "Process" "" (at 151.13 74.93 90) (effects (font (size 1.27 1.27)) (hide yes)))
  (property "Stock" "" (at 151.13 74.93 90) (effects (font (size 1.27 1.27)) (hide yes)))
  (property "Type" "" (at 151.13 74.93 90) (effects (font (size 1.27 1.27)) (hide yes)))
  (pin "1")
  (pin "2"))
 (symbol
  (lib_name "GND_3")
  (lib_id "power:GND")
  (at 163.83 74.93 90)
  (mirror x)
  (unit 1)
  (exclude_from_sim no)
  (in_bom yes)
  (on_board yes)
  (dnp no)
  (property "Reference" "#PWR051" (at 170.18 74.93 0) (effects (font (size 1.27 1.27)) (hide yes)))
  (property "Value" "GND" (at 168.2242 75.057 0) (effects (font (size 1.27 1.27))))
  (property "Footprint" "" (at 163.83 74.93 0) (effects (font (size 1.27 1.27)) (hide yes)))
  (property "Datasheet" "" (at 163.83 74.93 0) (effects (font (size 1.27 1.27)) (hide yes)))
  (property "Description" "Power symbol creates a global label with name \"GND\" , ground" (at 163.83 74.93 0) (effects (font (size 1.27 1.27)) (hide yes)))
  (pin "1"))
 (symbol
  (lib_id "FRANK:C")
  (at 166.37 118.11 0)
  (unit 1)
  (exclude_from_sim no)
  (in_bom yes)
  (on_board yes)
  (dnp no)
  (property "Reference" "C13" (at 162.56 119.634 90) (effects (font (size 1.27 1.27)) (justify left)))
  (property "Value" "100n" (at 170.18 120.142 90) (effects (font (size 1.27 1.27)) (justify left)))
  (property "Footprint" "FRANK:C_0603_1608Metric" (at 167.3352 121.92 0) (effects (font (size 1.27 1.27)) (hide yes)))
  (property "Datasheet" "~" (at 166.37 118.11 0) (effects (font (size 1.27 1.27)) (hide yes)))
  (property "Description" "Unpolarized capacitor" (at 166.37 118.11 0) (effects (font (size 1.27 1.27)) (hide yes)))
  (property "AliExpress" "https://www.aliexpress.com/item/33008008276.html" (at 166.37 118.11 0) (effects (font (size 1.27 1.27)) (hide yes)))
  (property "Attrition Qty" "" (at 166.37 118.11 90) (effects (font (size 1.27 1.27)) (hide yes)))
  (property "Category" "" (at 166.37 118.11 90) (effects (font (size 1.27 1.27)) (hide yes)))
  (property "Class" "" (at 166.37 118.11 90) (effects (font (size 1.27 1.27)) (hide yes)))
  (property "Crystal Type" "" (at 166.37 118.11 90) (effects (font (size 1.27 1.27)) (hide yes)))
  (property "Frequency" "" (at 166.37 118.11 90) (effects (font (size 1.27 1.27)) (hide yes)))
  (property "Frequency Stability" "" (at 166.37 118.11 90) (effects (font (size 1.27 1.27)) (hide yes)))
  (property "Frequency Tolerance" "" (at 166.37 118.11 90) (effects (font (size 1.27 1.27)) (hide yes)))
  (property "Load Capacitance" "" (at 166.37 118.11 90) (effects (font (size 1.27 1.27)) (hide yes)))
  (property "Manufacturer" "" (at 166.37 118.11 90) (effects (font (size 1.27 1.27)) (hide yes)))
  (property "Minimum Qty" "" (at 166.37 118.11 90) (effects (font (size 1.27 1.27)) (hide yes)))
  (property "Normal Temperature Frequency Tolerance" "" (at 166.37 118.11 90) (effects (font (size 1.27 1.27)) (hide yes)))
  (property "Operating Temperature" "" (at 166.37 118.11 90) (effects (font (size 1.27 1.27)) (hide yes)))
  (property "Part" "" (at 166.37 118.11 90) (effects (font (size 1.27 1.27)) (hide yes)))
  (property "Process" "" (at 166.37 118.11 90) (effects (font (size 1.27 1.27)) (hide yes)))
  (property "Stock" "" (at 166.37 118.11 90) (effects (font (size 1.27 1.27)) (hide yes)))
  (property "Type" "" (at 166.37 118.11 90) (effects (font (size 1.27 1.27)) (hide yes)))
  (pin "1")
  (pin "2"))
 (symbol
  (lib_id "power:VBUS")
  (at 110.49 128.27 180)
  (unit 1)
  (exclude_from_sim no)
  (in_bom yes)
  (on_board yes)
  (dnp no)
  (property "Reference" "#PWR045" (at 110.49 124.46 0) (effects (font (size 1.27 1.27)) (hide yes)))
  (property "Value" "VBUS" (at 110.4899 132.08 90) (effects (font (size 1.27 1.27)) (justify left)))
  (property "Footprint" "" (at 110.49 128.27 0) (effects (font (size 1.27 1.27)) (hide yes)))
  (property "Datasheet" "" (at 110.49 128.27 0) (effects (font (size 1.27 1.27)) (hide yes)))
  (property "Description" "Power symbol creates a global label with name \"VBUS\"" (at 110.49 128.27 0) (effects (font (size 1.27 1.27)) (hide yes)))
  (pin "1"))
 (symbol
  (lib_id "power:GND")
  (at 118.11 121.92 90)
  (unit 1)
  (exclude_from_sim no)
  (in_bom yes)
  (on_board yes)
  (dnp no)
  (property "Reference" "#PWR046" (at 124.46 121.92 0) (effects (font (size 1.27 1.27)) (hide yes)))
  (property "Value" "GND" (at 122.5042 121.793 0) (effects (font (size 1.27 1.27))))
  (property "Footprint" "" (at 118.11 121.92 0) (effects (font (size 1.27 1.27)) (hide yes)))
  (property "Datasheet" "" (at 118.11 121.92 0) (effects (font (size 1.27 1.27)) (hide yes)))
  (property "Description" "Power symbol creates a global label with name \"GND\" , ground" (at 118.11 121.92 0) (effects (font (size 1.27 1.27)) (hide yes)))
  (pin "1"))
 (symbol
  (lib_name "GND_3")
  (lib_id "power:GND")
  (at 166.37 120.65 0)
  (unit 1)
  (exclude_from_sim no)
  (in_bom yes)
  (on_board yes)
  (dnp no)
  (property "Reference" "#PWR052" (at 166.37 127 0) (effects (font (size 1.27 1.27)) (hide yes)))
  (property "Value" "GND" (at 166.497 125.0442 0) (effects (font (size 1.27 1.27))))
  (property "Footprint" "" (at 166.37 120.65 0) (effects (font (size 1.27 1.27)) (hide yes)))
  (property "Datasheet" "" (at 166.37 120.65 0) (effects (font (size 1.27 1.27)) (hide yes)))
  (property "Description" "Power symbol creates a global label with name \"GND\" , ground" (at 166.37 120.65 0) (effects (font (size 1.27 1.27)) (hide yes)))
  (pin "1")))
